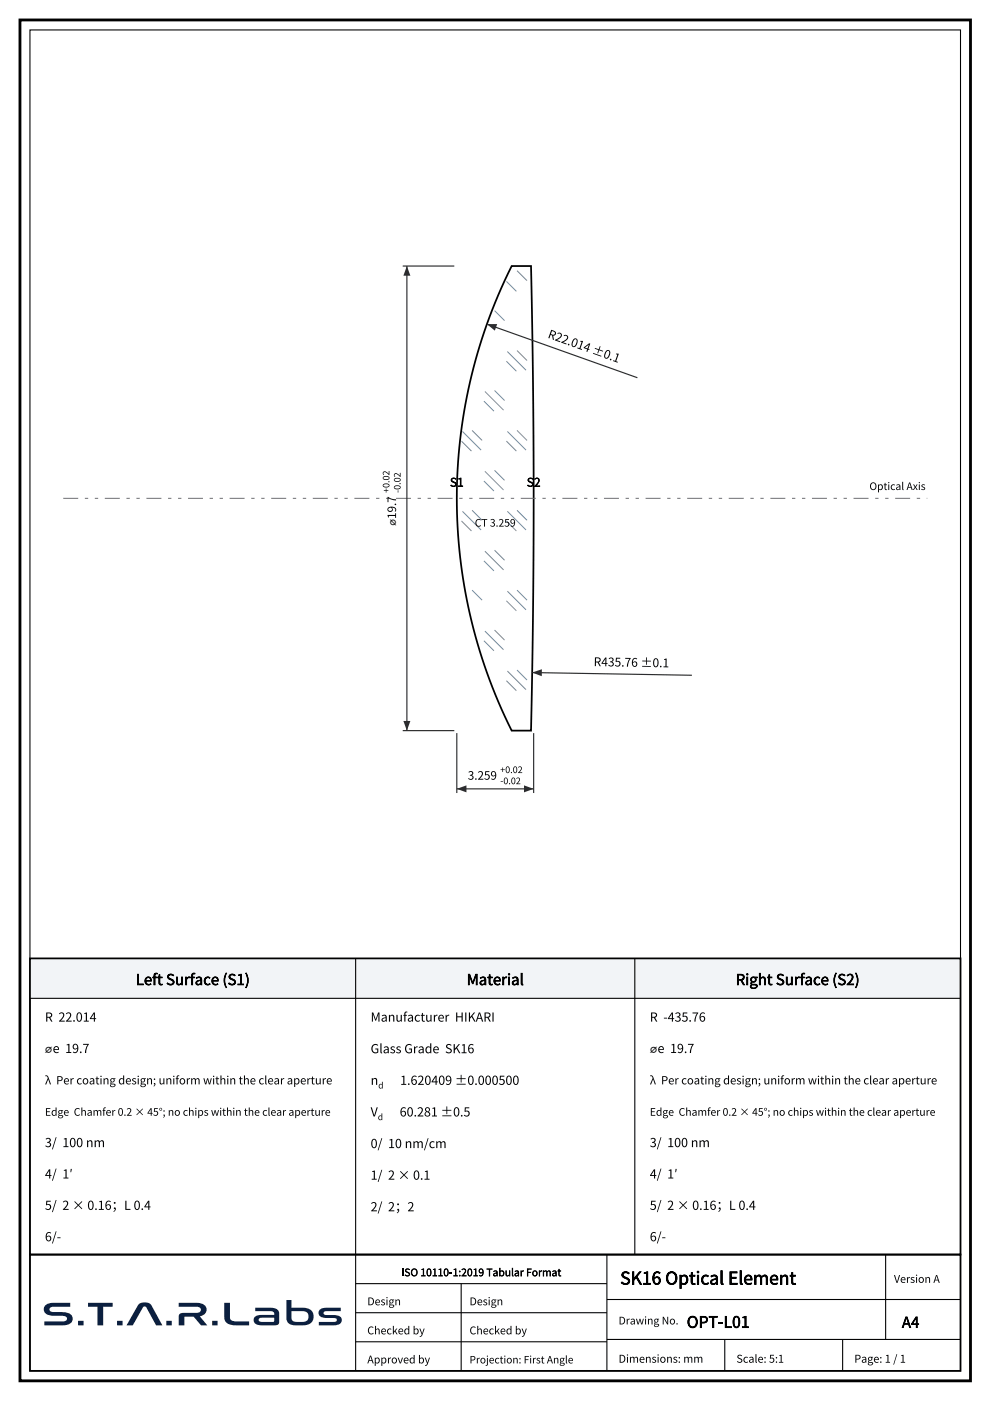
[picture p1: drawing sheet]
<svg xmlns="http://www.w3.org/2000/svg" width="210mm" height="297mm" viewBox="0 0 210 297" stroke-linecap="round" stroke-linejoin="round" font-family="sans-serif">
<path d="M4.2 4.2h201.6v288.6h-201.6z" fill="none" stroke="#000" stroke-width=".6"/>
<path d="M6.3 6.3h197.4v284.4h-197.4z" fill="none" stroke="#000" stroke-width=".23"/>
<g fill="none" stroke="#708ea4" stroke-width=".21">
<path d="M107.4 59.7l2.1 2.1M109.6 57.4l2.1 2.1M104.9 65.9l2.1 2.1M107.4 76.6l2.1 2.1M107.6 74.5l3.9 4M109.6 74.3l2.1 2.1M97.8 93.5l2.2 2.1M98.1 91.5l3.9 3.9M100.1 91.3l2.1 2.1M102.6 85.1l2.1 2.1M102.8 83l4 4M102.8 99.9l4 4"/>
<path d="M104.9 82.8l2.1 2.1M104.9 99.7l2.1 2.1M107.4 93.5l2.1 2.1M107.6 91.5l3.9 3.9M109.6 91.3l2.1 2.1M97.8 110.5l2.2 2.1M98.1 108.4l3.9 4M100.1 108.2l2.1 2.1M102.6 102l2.1 2.1M102.6 118.9l2.1 2.1M102.8 116.9l4 3.9M104.9 116.7l2.1 2.1"/>
<path d="M107.4 110.5l2.1 2.1M107.6 108.4l3.9 4M109.6 108.2l2.1 2.1M100.1 125.1l2.1 2.1M102.6 135.9l2.1 2.1M102.8 133.8l4 4M104.9 133.6l2.1 2.1M107.4 127.4l2.1 2.1M107.6 125.3l3.9 4M109.6 125.1l2.1 2.1M107.4 144.3l2.1 2.1M107.6 142.3l3.9 3.9"/>
<path d="M109.6 142.1l2.1 2.1"/>
</g>
<path d="M108.5 56.4h4.1l.4 24.6 .1 24.7-.1 24.6-.4 24.6h-4.1a110.1 110.1 0 0 1 0-98.5z" fill="none" stroke="#000" stroke-width=".37"/>
<path d="M13.4 105.6h3.2v.2h-3.2zM18 105.6h.7v.2h-.7zM20.1 105.6h.7v.2h-.7zM22.2 105.6h3.2v.2h-3.2zM26.8 105.6h.7v.2h-.7zM28.9 105.6h.7v.2h-.7zM31 105.6h3.2v.2h-3.2zM35.6 105.6h.7v.2h-.7zM37.7 105.6h.8v.2h-.8zM39.9 105.6h3.1v.2h-3.1zM44.4 105.6h.8v.2h-.8zM46.6 105.6h.7v.2h-.7zM48.7 105.6h3.2v.2h-3.2zM53.3 105.6h.7v.2h-.7zM55.4 105.6h.7v.2h-.7zM57.5 105.6h3.2v.2h-3.2zM62.1 105.6h.7v.2h-.7zM64.2 105.6h.7v.2h-.7zM66.3 105.6h3.2v.2h-3.2zM70.9 105.6h.7v.2h-.7zM73 105.6h.7v.2h-.7zM75.1 105.6h3.2v.2h-3.2zM79.7 105.6h.7v.2h-.7zM81.8 105.6h.7v.2h-.7zM84 105.6h3.1v.2h-3.1zM88.5 105.6h.8v.2h-.8zM90.7 105.6h.7v.2h-.7zM92.8 105.6h3.2v.2h-3.2zM97.4 105.6h.7v.2h-.7zM99.5 105.6h.7v.2h-.7zM101.6 105.6h3.2v.2h-3.2zM106.2 105.6h.7v.2h-.7zM108.3 105.6h.7v.2h-.7zM110.4 105.6h3.2v.2h-3.2zM115 105.6h.7v.2h-.7zM117.1 105.6h.7v.2h-.7zM119.2 105.6h3.2v.2h-3.2zM123.8 105.6h.7v.2h-.7zM125.9 105.6h.7v.2h-.7zM128.1 105.6h3.1v.2h-3.1zM132.6 105.6h.7v.2h-.7zM134.8 105.6h.7v.2h-.7zM136.9 105.6h3.2v.2h-3.2zM141.5 105.6h.7v.2h-.7zM143.6 105.6h.7v.2h-.7zM145.7 105.6h3.2v.2h-3.2zM150.3 105.6h.7v.2h-.7zM152.4 105.6h.7v.2h-.7zM154.5 105.6h3.2v.2h-3.2zM159.1 105.6h.7v.2h-.7zM161.2 105.6h.7v.2h-.7zM163.3 105.6h3.2v.2h-3.2zM167.9 105.6h.7v.2h-.7zM170 105.6h.7v.2h-.7zM172.2 105.6h3.1v.2h-3.1zM176.7 105.6h.7v.2h-.7zM178.9 105.6h.7v.2h-.7zM181 105.6h3.1v.2h-3.1zM185.6 105.6h.7v.2h-.7zM187.7 105.6h.7v.2h-.7zM189.8 105.6h3.2v.2h-3.2zM194.4 105.6h.7v.2h-.7zM196.5 105.6l.1 .2z" fill="#6e6e74"/>
<path d="M85.4 56.4h10.9M86.3 56.4v98.5M85.4 154.9h10.9" fill="none" stroke="#2b2b2e" stroke-width=".25"/>
<g fill="#2b2b2e">
<path d="M86.3 56.4l.7 2.1h-1.5z"/>
<path d="M85.5 152.9h1.5l-.7 2z"/>
</g>
<path d="M96.9 155.4v12.7M113.1 155.4v12.7M96.9 167.3h16.2" fill="none" stroke="#2b2b2e" stroke-width=".25"/>
<g fill="#2b2b2e">
<path d="M96.9 167.3l2-.8v1.5z"/>
<path d="M111.1 166.5l2 .8-2 .7z"/>
</g>
<path d="M103.2 68.7l31.9 11.4" fill="none" stroke="#2b2b2e" stroke-width=".25"/>
<path d="M103.2 68.7h2.2l-.5 1.4z" fill="#2b2b2e"/>
<path d="M112.8 142.6l33.9 .6" fill="none" stroke="#2b2b2e" stroke-width=".25"/>
<path d="M112.8 142.6l2.1-.7v1.5z" fill="#2b2b2e"/>
<path d="M6.3 203.2h197.4v8.5h-197.4z" fill="#f2f4f7"/>
<path d="M6.3 203.2h197.4v62.8h-197.4zM6.3 266h197.4v24.7h-197.4z" fill="none" stroke="#000" stroke-width=".37"/>
<path d="M6.3 211.7h197.4M75.4 203.2v87.5M134.6 203.2v62.8M128.7 266v24.7" fill="none" stroke="#000" stroke-width=".23"/>
<path d="M9.5 276.9a1.32 1.32 0 0 0 0 1.4 1.32 1.32 0 0 0 1.2 .6l2.4 .1 .9 .2a.51 .51 0 0 1 0 .8l-.7 .2h-3.9v.8h3.8a2.04 2.04 0 0 0 2.2-1 1.37 1.37 0 0 0-1.5-1.8h-2.4l-.8-.2a.48 .48 0 0 1 0-.8l.7-.1h3.5v-.9h-3.5a2.25 2.25 0 0 0-1.9 .7zM16.6 280v1h1.1v-1zM18.7 276.2v.9h2v3.9h1.2v-3.9h2v-.9zM24.8 280v1h1.2v-1zM29.5 276.5l-2.7 4.5h1.4l2.1-3.8a.44 .44 0 0 1 .7 0l2.1 3.8h1.3l-2.3-4.2a1.99 1.99 0 0 0-2.6-.3zM35.3 280v1h1.1v-1zM37.9 276.2v.9h3.7a.77 .77 0 0 1 1 .6 .78 .78 0 0 1-1 .7h-2.6l-.9 .1-.2 .6v1.9h1.2v-1.7l.2-.1h1.8l1.5 1.8h1.4l-1.6-1.9a1.41 1.41 0 0 0 1.4-1.4 1.41 1.41 0 0 0-1.5-1.4zM45 280v1h1.1v-1zM47.6 276.2v3.2a1.61 1.61 0 0 0 1.7 1.5l3.5 .1v-.8h-2.6a1.11 1.11 0 0 1-1.4-.9v-3.1zM54.1 277.3v.7h3.6a.57 .57 0 0 1 .4 .8h-2.5a1.43 1.43 0 0 0-1.8 1.1 1.1 1.1 0 0 0 1.1 1.1 9.9 9.9 0 0 0 4.1-.2l.2-.5v-1.8a1.46 1.46 0 0 0-1.9-1.2zM55 279.5l3.1-.1-.1 .9-3-.2a.39 .39 0 0 1 0-.6zM60.7 275.6v3.8a1.61 1.61 0 0 0 2 1.6 3.8 3.8 0 0 0 3.5-.8 1.92 1.92 0 0 0 0-2.2 1.92 1.92 0 0 0-2-.7h-2.4v-1.7zM61.8 278h2.3a1.16 1.16 0 0 1 1.3 1.1 1.16 1.16 0 0 1-1.3 1.2 2.54 2.54 0 0 1-2.1-.3l-.2-.6zM67.8 277.7a1.03 1.03 0 0 0-.2 1.1 1.03 1.03 0 0 0 1 .6l2.6 .1a.38 .38 0 0 1 .1 .7l-3.7 .1v.7h3.1a1.43 1.43 0 0 0 1.8-1.1 1.03 1.03 0 0 0-1.1-1l-2.7-.2a.38 .38 0 0 1 .1-.6l3.5-.1v-.7h-3.7z" fill="#0b1f3f"/>
<path d="M75.4 272.2h53.3M75.4 278.3h53.3M97.8 272.2v18.5M128.7 275.5h75M187.8 266v18M75.4 284.5h53.3M128.7 284h75M153.7 284v6.7M178.7 284v6.7" fill="none" stroke="#000" stroke-width=".23"/>
<g font-size="3.7">
<text x="131.5" y="272.3">SK16 Opti</text>
<text x="148.5" y="272.3">cal Element</text>
</g>
<g font-size="3.4">
<text x="145.6" y="281.5">OPT</text>
<text x="152.2" y="281.5">-L01</text>
</g>
<g font-size="3.2">
<text x="28.8" y="208.8">Left Surface (S1)</text>
<text x="98.9" y="208.8">M</text>
<text x="101.5" y="208.8">aterial</text>
<text x="156" y="208.8">Right Surface (S2)</text>
<text x="191.2" y="281.5">A4</text>
</g>
<g font-size="2.6">
<text x="9.5" y="216.6">R 22.014</text>
<text x="78.6" y="216.6">Manufacturer HIKARI</text>
<text x="137.8" y="216.6">R -435.76</text>
<text x="9.5" y="223.3">⌀e 19.7</text>
<text x="78.6" y="223.3">Glass Grade SK16</text>
<text x="137.8" y="223.3">⌀e 19.7</text>
<text x="78.6" y="230">n</text>
<text x="84.8" y="230">1.620409 ±0.000500</text>
<text x="78.6" y="236.7">V</text>
<text x="84.7" y="236.7">60.281 ±0.5</text>
<text x="9.5" y="243.2">3/ 100 nm</text>
<text x="78.6" y="243.4">0/ 10 nm/cm</text>
<text x="137.8" y="243.2">3/ 100 nm</text>
<text x="9.5" y="249.9">4/ 1′</text>
<text x="78.6" y="250.1">1/ 2 × 0.1</text>
<text x="137.8" y="249.9">4/ 1′</text>
<text x="9.5" y="256.5">5/ 2 × 0.16；L 0.4</text>
<text x="78.6" y="256.8">2/ 2；2</text>
<text x="137.8" y="256.5">5/ 2 × 0.16；L 0.4</text>
<text x="9.5" y="263.2">6/-</text>
<text x="137.8" y="263.2">6/-</text>
</g>
<g font-size="2.5">
<text x="116" y="71.6" transform="rotate(20 116 71.6)">R22.014 ±0.1</text>
<text x="95.4" y="103.2">S1</text>
<text x="111.7" y="103.2">S2</text>
<text x="84" y="111.6" transform="rotate(-90 84 111.6)">⌀19.7</text>
<text x="125.9" y="141.2" transform="rotate(1 125.9 141.2)">R435.76 ±0.1</text>
<text x="99.2" y="165.3">3.259</text>
</g>
<g font-size="2.4">
<text x="9.5" y="229.9">λ Per coating design; uniform within the clear aperture</text>
<text x="137.8" y="229.9">λ Per coating design; uniform within the clear aperture</text>
</g>
<g font-size="2.3">
<text x="189.5" y="272">Version A</text>
<text x="77.9" y="276.7">Design</text>
<text x="99.5" y="276.7">Design</text>
<text x="77.9" y="282.9">Checked by</text>
<text x="99.5" y="282.9">Checked by</text>
<text x="77.9" y="289.1">Approved by</text>
<text x="131.1" y="288.9">Dimensions: mm</text>
<text x="156.1" y="288.9">Scale: 5:1</text>
<text x="181.1" y="288.9">Page: 1 / 1</text>
</g>
<g font-size="2.2">
<text x="184.3" y="103.9">Optical Axis</text>
<text x="100.7" y="111.7">CT 3.259</text>
<text x="9.5" y="236.6">Edge Chamfer 0.2 × 45°; no chips within the clear aperture</text>
<text x="137.8" y="236.6">Edge Chamfer 0.2 × 45°; no chips within the clear aperture</text>
<text x="85.1" y="270.6">ISO 10110-1:2019 Tabular Format</text>
<text x="131.1" y="280.8">Drawing No.</text>
<text x="99.5" y="289.1">Projection: First Angle</text>
</g>
<g font-size="1.9">
<text x="82.6" y="104.5" transform="rotate(-90 82.6 104.5)">+0.02</text>
<text x="84.9" y="104.5" transform="rotate(-90 84.9 104.5)">-0.02</text>
<text x="106.1" y="163.9">+0.02</text>
<text x="106.1" y="166.3">-0.02</text>
</g>
<g font-size="1.8">
<text x="80.2" y="230.8">d</text>
<text x="80.1" y="237.5">d</text>
</g>
</svg>
